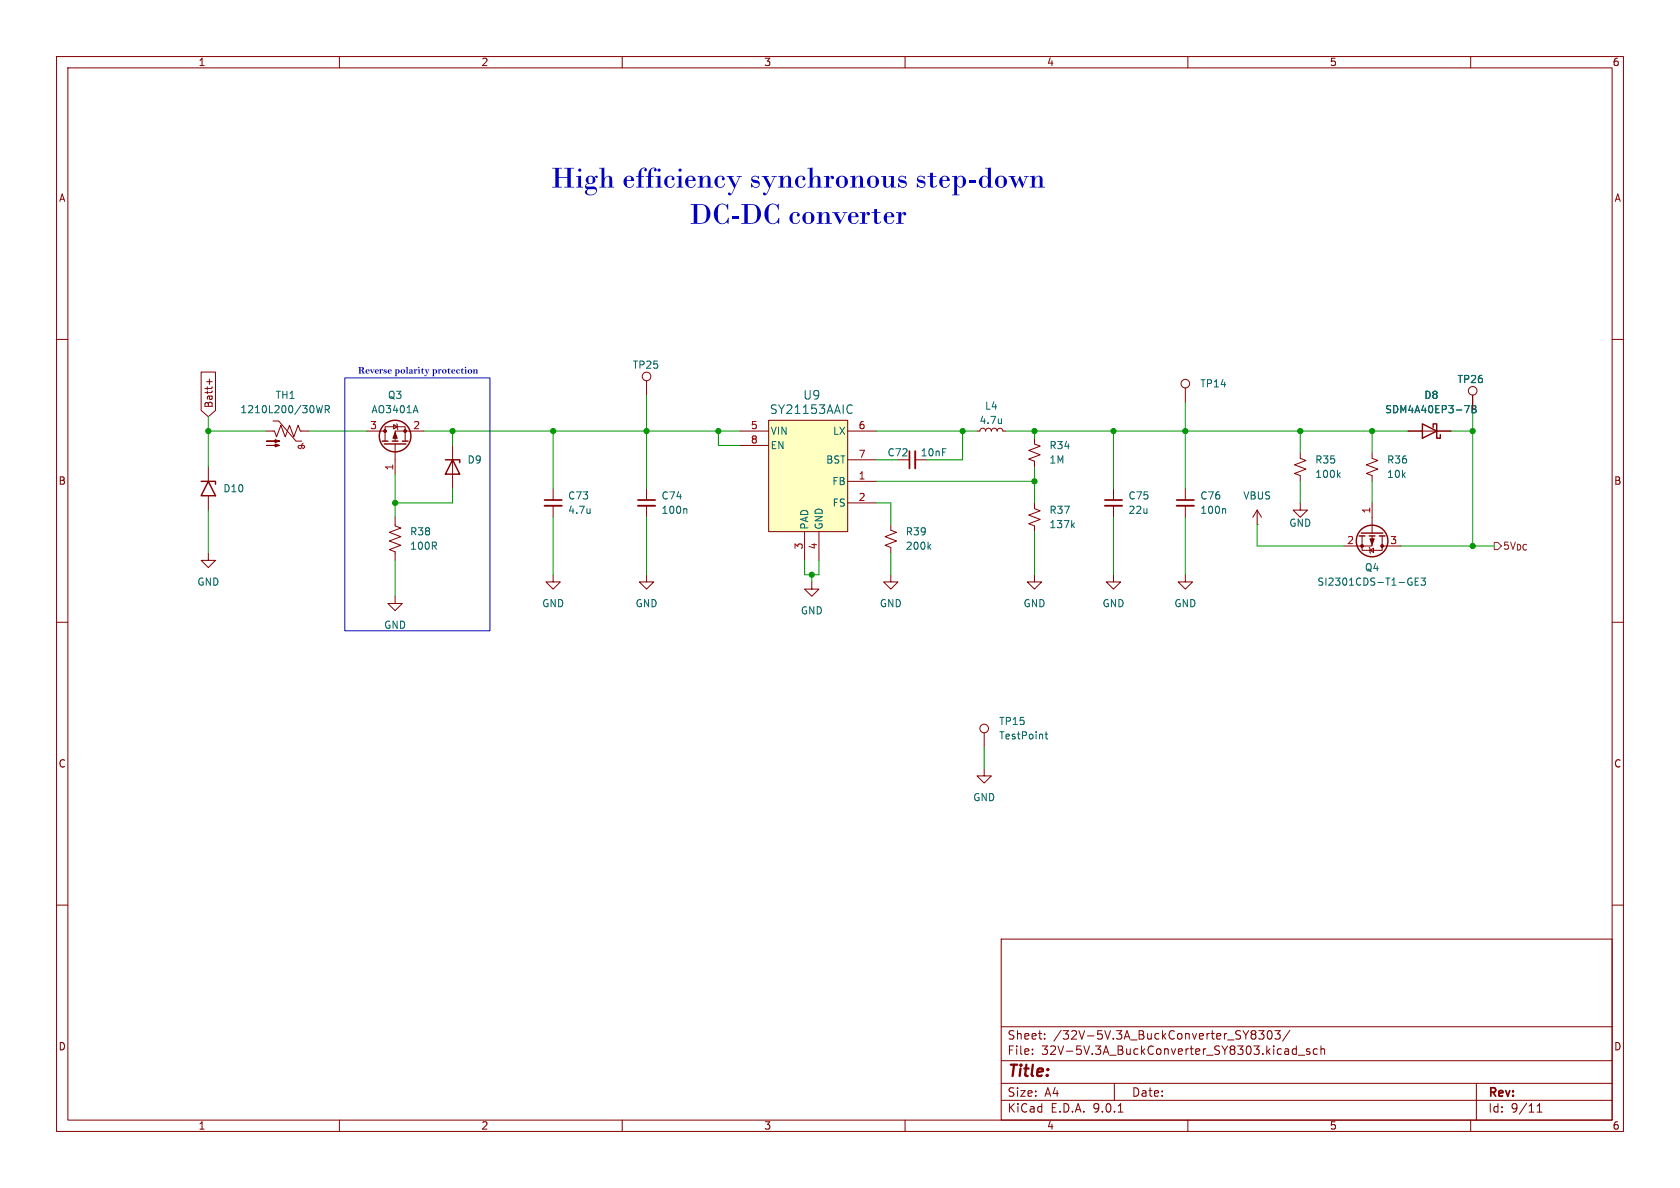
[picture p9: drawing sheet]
<svg xmlns="http://www.w3.org/2000/svg" width="297mm" height="210mm" viewBox="0 0 297 210" stroke-linecap="round" stroke-linejoin="round" font-family="sans-serif">
<g fill="none" stroke="#840000" stroke-width=".18">
<path d="M10 10h277v190h-277zM12 12h273v186h-273zM60 10v2M110 10v2M160 10v2M210 10v2M260 10v2M10 60h2M47 76.2h1.5l.4 1 .8-2 .7 2 .8-2 .7 2 .8-2 .4 1h1.5M48.3 74.4h1l3 3.6h1M53.6 78.7h-.7l-.2 .2 .1 .3 .4 .2M53.6 78.4l-.3 .5 .1 .2 .2 .1 .2-.2-.2-.3"/>
<path d="M64.8 76.2h3.3M68.1 78v-2.6h3.5v2.6M69.6 75.1l.6 .3-.6 .4zM69.8 78.5v5.3M70.1 74.9l.1 .2v.7l.2 .1M74.9 76.2h-5.1v1.8M80 78.7v7.7M114.3 67.3v2.6M172.7 76.2h.5l.2-.4 .3-.1 .4 .1 .1 .4 .2-.4 .3-.1 .4 .1 .2 .4 .1-.4 .4-.1 .3 .1 .2 .4 .1-.4 .4-.1 .3 .1 .2 .4h.5M248.9 76.2h7.6M260.3 69.9v2.5M285 60h2"/>
<path d="M69.8 91.4v1.6l1.1 .3-2.1 .8 2.1 .8-2.1 .7 2.1 .8-2.1 .8 1 .3v1.6M157.5 92.7v1l1 .4-2 .8 2 .7-2 .8 1 .4v1M182.9 88.9v1l1 .4-2 .8 2 .7-2 .8 1 .4v1M196.8 86.4v2M196.8 89.4v2M10 110h2M182.9 101.6v1.3h1.2l-1.2 1.2-1.3-1.2h1.3M196.8 101.6v1.3h1.3l-1.3 1.2-1.2-1.2h1.2M209.5 101.6v1.3h1.3l-1.3 1.2-1.2-1.2h1.2M285 110h2M10 160h2M177 166h108v32h-108z"/>
<path d="M285 160h2M60 198v2M110 198v2M160 198v2M177 194.5h108M177 191.5h108M177 187.5h108M177 181.5h108M182.5 186.3v.1M182.5 185.5v.1M184.7 183.6v.1M184.7 182.8v.1"/>
<path d="M197 191.5v3M197.7 196.6h.8M210 198v2M221.7 182.2l.3 .3-.3 .3 .3 .2v.4l-.3 .3M222.5 182.2h1l-.5 .6 .4 .1v.7l-.2 .1h-.5l-.2-.1M224.2 182.3l.2-.1a.81 .81 0 0 1 .6 .6 .81 .81 0 0 1-.3 .8l-.2 .1a.81 .81 0 0 1-.3-1.4zM225.4 182.2h.9l-.5 .6 .4 .1v.7l-.2 .1h-.4l-.2-.1M228 182.1l-1.3 2M229.2 184.9v1.5M229.2 185.5l-.5-.1-.2 .3v.4l.1 .2h.6M229.5 186.5h1.2M231.5 185.5l-.3-.1-.2 .2v.2l.5 .2v.3h-.5"/>
<path d="M232.9 185.5l-.4-.1-.3 .3v.4l.1 .2h.6M233.5 185.5l.2-.1 .4 .1 .1 .9M233.5 184.9v1.5M260 198v2M261 191.5v6.5M271.7 196.6h.9M271.7 195.5l.5-.4v1.5"/>
<circle cx="114.3" cy="66.5" r=".76"/>
<circle cx="260.4" cy="69.1" r=".76"/>
</g>
<path d="M195.3 88.4h3.1" fill="none" stroke="#840000" stroke-width=".3"/>
<path d="M195.3 89.4h3.1" fill="none" stroke="#840000" stroke-width=".33"/>
<g fill="none" stroke="#840000" stroke-width=".25">
<path d="M67.6 78h1M67.9 78.5h3.9M69.3 78h1.1M71.1 78h1M251.5 74.9l2.5 1.3-2.5 1.3zM253.4 75.6v-.7h.6v2.6h.6v-.7M78.7 81.3h2.6v.5M80 81.3l1.3 2.5h-2.6z"/>
<circle cx="69.8" cy="77.1" r="2.79"/>
</g>
<g fill="none" stroke="#006464" stroke-width=".18">
<path d="M55.9 71.7l.3 1.3 .3-.9 .2 .9 .3-1.3M57.5 72.4l.6-.1 .1-.2v-.3l-.7-.1v1.3M57.8 72.4l.4 .6M73.5 71.7l.4 1.3M177 74v.9M177 74.8h.1M258.9 71.7h.9l-.6 1.3M260.2 71.7h.5l.2 .2-.2 .4 .2 .1 .1 .3-.3 .3h-.5zM260.2 72.3h.5M164.2 96.6l.3 .5M164.5 96.3l-.4 .4M189.6 92.8l.3 .5"/>
<path d="M189.9 92.4l-.4 .5"/>
</g>
<g fill="#840000" stroke="#840000" stroke-width=".18">
<path d="M47.1 78.7h2.3l-.8 .3v-.5l.8 .2z"/>
<path d="M47.1 78h2.3l-.8 .2v-.5l.8 .3z"/>
<path d="M69.8 76.5l.4 1h-.7z"/>
<circle cx="68.1" cy="76.2" r=".25"/>
<circle cx="71.6" cy="76.2" r=".25"/>
</g>
<path d="M135.9 74.3h14v19.7h-14z" fill="#ffffc2"/>
<g fill="none" stroke="#840000" stroke-width=".18">
<path d="M35.6 65.8h2.5v6.7l-1.3 1.2-1.2-1.2zM36.5 67.5h1M37 67v1M130.8 76.2h5.1M130.8 78.7h5.1M135.9 74.3h14v19.7h-14zM149.9 76.2h5M182.9 77.5v1l1 .4-2 .7 2 .8-2 .8 1 .3v1.1M209.5 68.6v2.5M248.9 76.2h2.6M254 76.2h2.5M260.3 69.9v2.5"/>
<path d="M36.8 97.8v1.3h1.3l-1.3 1.2-1.2-1.2h1.2M36.8 82.6v2.5M36.8 87.6v2.6M97.8 86.4v2M97.8 89.4v2M114.3 86.4v2M114.3 89.4v2M142.2 94v5.1M144.8 94v5.1M149.9 81.3h5M149.9 85.1h5M149.9 88.9h5"/>
<path d="M158.7 81.3h2.1M161.8 81.3h2M209.5 86.4v2M209.5 89.4v2M222.2 92.7h.1M222.2 90.2l-.7 1.2M222.2 90.2l.8 1.2M222.2 90.2v2.5M229.9 80v1l1 .4-2 .8 2 .7-2 .8 1 .4v1M229.9 88.9v1.3h1.2l-1.2 1.2-1.3-1.2h1.3M240.8 94.7v2.6h3.5v-2.6M242.1 96.8l.1 .1v.8l.1 .1"/>
<path d="M242.2 97.3l.6-.4v.8zM242.6 80v1l1 .4-2 .8 2 .7-2 .8 1 .4v1M242.6 94.7v1.8h-5.1M242.6 88.9v5.3M244.3 96.5h3.3M69.8 105.4v1.3h1.3l-1.3 1.3-1.2-1.3h1.2M97.8 101.6v1.3h1.3l-1.3 1.2-1.3-1.2h1.3M114.3 101.6v1.3h1.3l-1.3 1.2-1.3-1.2h1.3M143.5 102.9v1.2h1.3l-1.3 1.3-1.3-1.3h1.3M157.5 101.6v1.3h1.2l-1.2 1.2-1.3-1.2h1.3M174 135.9v1.3h1.3l-1.3 1.2-1.3-1.2h1.3M174 129.5v2.6"/>
<circle cx="209.5" cy="67.8" r=".76"/>
<circle cx="174" cy="128.8" r=".76"/>
</g>
<g fill="none" stroke="#006464" stroke-width=".18">
<path d="M150.2 71.6l.5 .1M150.7 72.9l-.5 .2M258.9 71.7h.9l-.6 1.3M260.2 71.7h.5l.2 .2-.2 .4 .2 .1 .1 .3-.3 .3h-.5zM260.2 72.3h.5M104.3 89.9v.9M104.3 90.6v.1M121.2 89.9l.2 .2v.7M216.5 89.9l.2 .2v.7M236.6 83.9l.3 .5M236.9 83.6l-.4 .4M249.4 102.9h.2v.4l-.2 .1"/>
<path d="M249.5 102.2h.1M250.2 102.8h.4M250.8 102.2h-.6v1.2h.6M251.2 102.2h.8l-.4 .5 .3 .1v.5l-.1 .1-.6-.1M184.7 129.8h.5M184.9 129.4v1l.3 .2"/>
</g>
<path d="M160.8 79.8v3M96.3 88.4h3M112.8 88.4h3M208 88.4h3.1" fill="none" stroke="#840000" stroke-width=".3"/>
<path d="M161.8 79.8v3M96.3 89.4h3M112.8 89.4h3M208 89.4h3.1" fill="none" stroke="#840000" stroke-width=".33"/>
<g fill="none" stroke="#840000" stroke-width=".25">
<path d="M35.6 85.1h2.5v.5M36.8 85.1l1.3 2.5h-2.5zM240.3 94.7h1M240.7 94.2h3.8M242.1 94.7h1M243.8 94.7h1.1"/>
<circle cx="242.6" cy="95.6" r="2.79"/>
</g>
<g fill="#840000" stroke="#840000" stroke-width=".18">
<path d="M242.2 95.3h.8l-.4 1z"/>
<circle cx="244.3" cy="96.5" r=".25"/>
<circle cx="240.8" cy="96.5" r=".25"/>
</g>
<path d="M264.2 95.9h.6l.6 .6-.6 .7h-.6z" fill="none" stroke="#725600" stroke-width=".18"/>
<g fill="none" stroke="#009600" stroke-width=".18">
<path d="M36.8 76.2h10.2M36.8 73.7v8.9M54.6 76.2h10.2M74.9 76.2h55.9M80 76.2v2.5M97.8 76.2v10.2M114.3 69.9v16.5M127 76.2v2.5h3.8M154.9 76.2h17.8M170.2 76.2v5.1h-6.4M177.8 76.2h71.1M182.9 76.2v1.3"/>
<path d="M196.8 76.2v10.2M209.5 71.1v15.3M229.9 76.2v3.8M242.6 76.2v3.8M256.5 76.2h3.8M260.3 72.4v24.1M36.8 90.2v7.6M69.8 83.8v7.6M69.8 99.1v6.3M80 86.4v2.5h-10.2M97.8 91.4v10.2M114.3 91.4v10.2"/>
<path d="M142.2 99.1v2.5h2.6v-2.5M154.9 88.9h2.6v3.8M154.9 85.1h28M154.9 81.3h3.8M157.5 97.8v3.8M182.9 82.6v6.3M182.9 94v7.6M196.8 91.4v10.2M209.5 91.4v10.2M222.2 92.7v3.8h15.3M229.9 85.1v3.8M242.6 85.1v3.8"/>
<path d="M247.6 96.5h16.6M143.5 101.6v1.3M174 132.1v3.8"/>
</g>
<path d="M61 66.8h25.6v44.7h-25.6z" fill="none" stroke="#0000c2" stroke-width=".18"/>
<g fill="#009600" stroke="#009600" stroke-width=".18">
<circle cx="69.8" cy="88.9" r=".46"/>
<circle cx="80" cy="76.2" r=".46"/>
<circle cx="36.8" cy="76.2" r=".46"/>
<circle cx="170.2" cy="76.2" r=".46"/>
<circle cx="182.9" cy="76.2" r=".46"/>
<circle cx="196.8" cy="76.2" r=".46"/>
<circle cx="182.9" cy="85.1" r=".46"/>
<circle cx="127" cy="76.2" r=".46"/>
<circle cx="114.3" cy="76.2" r=".46"/>
<circle cx="143.5" cy="101.6" r=".46"/>
<circle cx="97.8" cy="76.2" r=".46"/>
<circle cx="242.6" cy="76.2" r=".46"/>
<circle cx="229.9" cy="76.2" r=".46"/>
<circle cx="209.5" cy="76.2" r=".46"/>
<circle cx="260.3" cy="96.5" r=".46"/>
<circle cx="260.3" cy="76.2" r=".46"/>
</g>
<g font-size="5.3" fill="#0000c2">
<text x="97.4" y="34.8">High efficiencysynchronousstep-down</text>
<text x="121.9" y="41.2">DC-DCconverter</text>
</g>
<text font-size="2.8" fill="#840000" x="178" y="190.9">Title:</text>
<g font-size="2.1" fill="#006464">
<text x="141.9" y="70.8">U9</text>
<text x="136" y="73.4">SY21153AAIC</text>
</g>
<g font-size="2.1" fill="#840000">
<text x="178" y="184">Sheet:</text>
<text x="186.2" y="184">/32V-5V.3A_BuckConverter_SY8303/</text>
<text x="178" y="186.7">File:</text>
<text x="184.1" y="186.7">32V-5V.3A_BuckConverter_SY8303.kicad_sch</text>
<text x="178" y="196.9">KiCad</text>
<text x="178" y="194.1">Size:</text>
<text x="184.7" y="194.1">A4</text>
<text x="185.7" y="196.9">E.D.A.</text>
<text x="193.3" y="196.9">9.0.1</text>
<text x="200" y="194.1">Date:</text>
<text x="263" y="194.3">Rev:</text>
<text x="263" y="196.9">Id:</text>
<text x="267.1" y="196.9">9/11</text>
</g>
<g font-size="1.8" fill="#840000">
<text x="35" y="11.9">1</text>
<text x="85" y="11.9">2</text>
<text x="135" y="11.9">3</text>
<text x="185" y="11.9">4</text>
<text x="235" y="11.9">5</text>
<text x="285" y="11.9">6</text>
<text x="10.3" y="35.9">A</text>
<text x="285.3" y="35.9">A</text>
<text x="37.8" y="72.2" transform="rotate(-90 37.8 72.2)">Batt+</text>
<text x="10.3" y="85.9">B</text>
<text x="285.3" y="85.9">B</text>
<text x="10.3" y="135.9">C</text>
<text x="285.3" y="135.9">C</text>
<text x="10.3" y="185.9">D</text>
<text x="285.3" y="185.9">D</text>
<text x="35" y="199.9">1</text>
<text x="85" y="199.9">2</text>
<text x="135" y="199.9">3</text>
<text x="185" y="199.9">4</text>
<text x="235" y="199.9">5</text>
<text x="285" y="199.9">6</text>
</g>
<g font-size="1.8" fill="#006464">
<text x="111.8" y="65.4">TP25</text>
<text x="48.6" y="70.7">TH1</text>
<text x="68.5" y="70.7">Q3</text>
<text x="212.1" y="68.7">TP14</text>
<text x="251.7" y="70.7">D8</text>
<text x="257.6" y="67.9">TP26</text>
<text x="42.4" y="73.3">1210L200/30WR</text>
<text x="65.6" y="73.3">AO3401A</text>
<text x="136.1" y="77.1">VIN</text>
<text x="147.2" y="77.1">LX</text>
<text x="173.1" y="75.2">4.7u</text>
<text x="174" y="72.6">L4</text>
<text x="244.8" y="73.3">SDM4A40EP3-7B</text>
<text x="82.6" y="82.1">D9</text>
<text x="136.1" y="79.6">EN</text>
<text x="146" y="82.1">BST</text>
<text x="156.8" y="80.9">C72</text>
<text x="162.7" y="80.9">10nF</text>
<text x="185.4" y="82.1">1M</text>
<text x="185.4" y="79.6">R34</text>
<text x="232.4" y="82.1">R35</text>
<text x="245.1" y="82.1">R36</text>
<text x="39.4" y="87.2">D10</text>
<text x="100.3" y="88.5">C73</text>
<text x="116.8" y="88.5">C74</text>
<text x="147" y="86">FB</text>
<text x="147.1" y="89.8">FS</text>
<text x="199.4" y="88.5">C75</text>
<text x="212.1" y="88.5">C76</text>
<text x="219.7" y="88.5">VBUS</text>
<text x="232.4" y="84.7">100k</text>
<text x="245.1" y="84.7">10k</text>
<text x="72.4" y="94.8">R38</text>
<text x="100.3" y="91">4.7u</text>
<text x="116.8" y="91">100n</text>
<text x="143.1" y="93.7" transform="rotate(-90 143.1 93.7)">PAD</text>
<text x="145.6" y="93.7" transform="rotate(-90 145.6 93.7)">GND</text>
<text x="160" y="94.8">R39</text>
<text x="185.4" y="91">R37</text>
<text x="185.4" y="93.6">137k</text>
<text x="199.4" y="91">22u</text>
<text x="212.1" y="91">100n</text>
<text x="227.8" y="93.3">GND</text>
<text x="72.4" y="97.4">100R</text>
<text x="160" y="97.4">200k</text>
<text x="241.2" y="101.2">Q4</text>
<text x="34.8" y="103.7">GND</text>
<text x="95.8" y="107.5">GND</text>
<text x="112.3" y="107.5">GND</text>
<text x="155.4" y="107.5">GND</text>
<text x="180.8" y="107.5">GND</text>
<text x="194.8" y="107.5">GND</text>
<text x="207.5" y="107.5">GND</text>
<text x="232.8" y="103.7">SI2301CDS-T1-GE3</text>
<text x="67.8" y="111.4">GND</text>
<text x="141.5" y="108.8">GND</text>
<text x="176.5" y="130.9">TestPoint</text>
<text x="176.5" y="128.4">TP15</text>
<text x="172" y="141.8">GND</text>
</g>
<text font-size="1.8" fill="#0000c2" x="63.3" y="66.5">Reversepolarityprotection</text>
<g font-size="1.8" fill="#a90000">
<text x="65.3" y="75.9">3</text>
<text x="73" y="75.9">2</text>
<text x="132.6" y="75.9">5</text>
<text x="151.7" y="75.9">6</text>
<text x="69.6" y="83.3" transform="rotate(-90 69.6 83.3)">1</text>
<text x="132.6" y="78.5">8</text>
<text x="151.7" y="81">7</text>
<text x="151.7" y="84.8">1</text>
<text x="151.7" y="88.6">2</text>
<text x="242.3" y="90.9" transform="rotate(-90 242.3 90.9)">1</text>
<text x="142" y="97.2" transform="rotate(-90 142 97.2)">3</text>
<text x="144.5" y="97.2" transform="rotate(-90 144.5 97.2)">4</text>
<text x="238.1" y="96.3">2</text>
<text x="245.7" y="96.3">3</text>
</g>
<text font-size="1.8" fill="#725600" x="265.6" y="97.4">5V_{DC}</text>
</svg>
